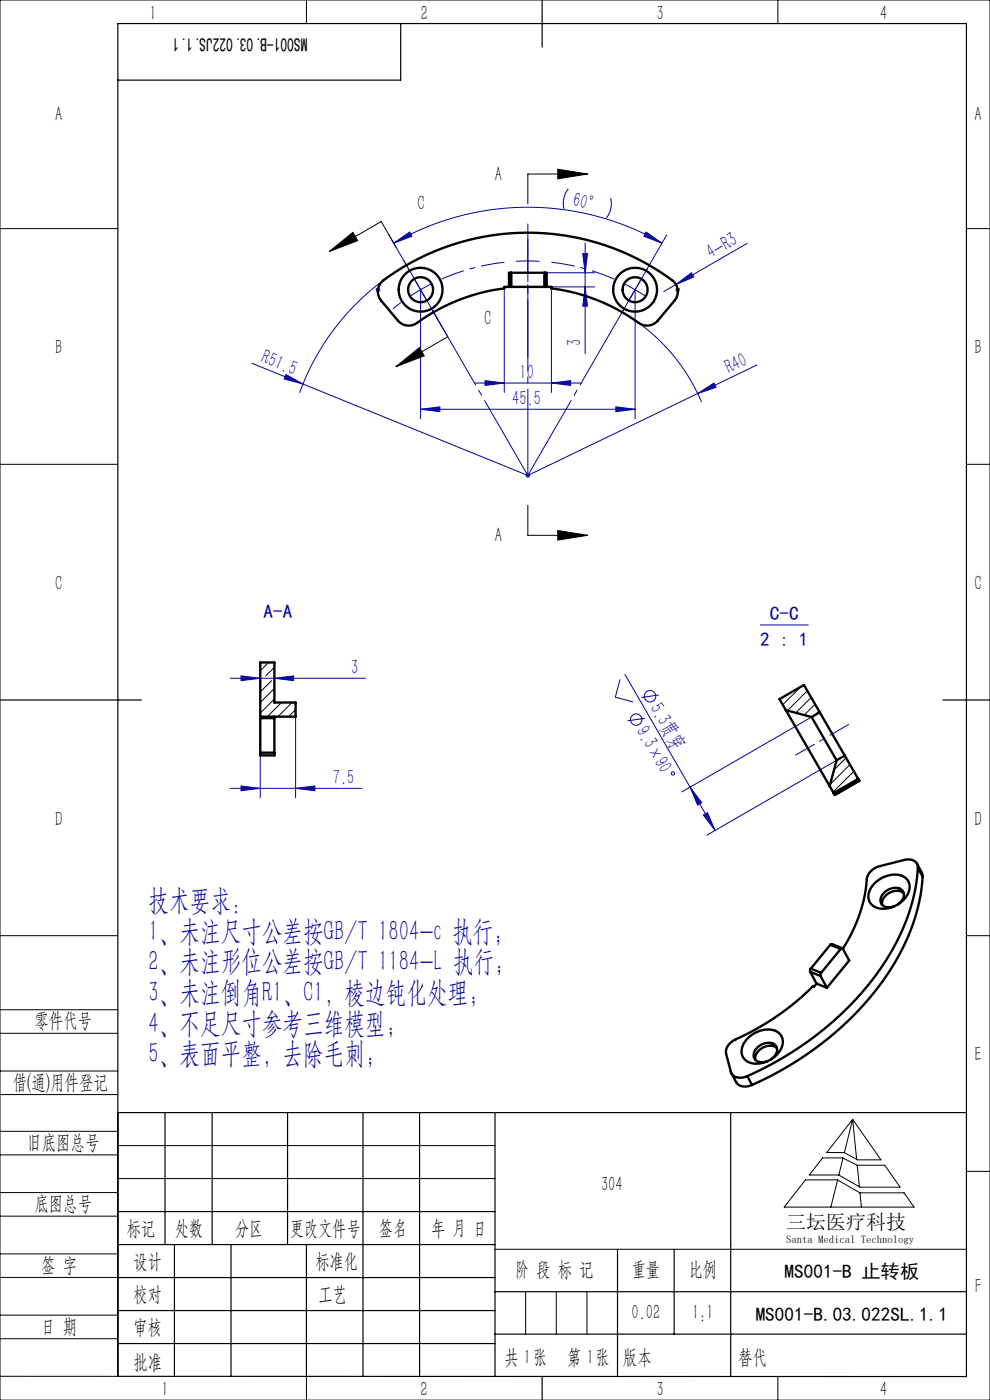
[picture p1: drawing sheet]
<svg xmlns="http://www.w3.org/2000/svg" width="210mm" height="297mm" viewBox="0 0 210 297" stroke-linecap="round" stroke-linejoin="round" font-family="sans-serif">
<g fill="none" stroke="#0000a0" stroke-width=".21">
<path d="M81.4 59.4a51.5 51.5 0 0 0-17.9 23.9M82.5 49.9l10.3 17.8M83.5 51.6l3.4-2.4 .5 .9zM83.5 51.6a56.9 56.9 0 0 1 56.9 0M116 57.9h10.1M120.6 40.1a4.8 4.8 0 0 0-1 4.2M123.6 53.8h1l-.5 4.1zM124.1 51.5v23.5M129.5 42a4.8 4.8 0 0 1-.9 4.3M137.1 49.2l3.3 2.4-3.8-1.5zM141.4 49.9l-9.3 16M158.5 51.6l-15.1 8.8"/>
<path d="M53.4 77.1l10.9 4.4M60.7 79.5l3.6 2-4-1.1zM79.7 61.5h1M79.8 61.1l.7 .8M80.2 61v1M80.5 61.1l-.7 .8M89.2 61.5l-2.1 1.3M89.2 61.5v27.3M91.4 60.3l-2.2 1.2M107 61.2v22.1M117 61.2v22.1M117 60.9h9.1"/>
<path d="M124.1 60.9l.5 4h-1zM134.7 61.5v27.3M135.5 68.5a40 40 0 0 1 13.3 16.8M143.3 61.5h1M143.4 60.4l3.3-2.5 .5 .9zM143.4 60.4l-2.6 1.5M143.4 61.1l.7 .8M143.8 61v1M144.1 61.1l-.7 .8M160.5 77.4l-48.5 23.5-47.7-19.4M89.2 86.8l4.1-.5v1zM89.2 86.8h45.5"/>
<path d="M100.6 81.3h22.7M102.9 80.8l4.1 .5-4.1 .5zM117 81.3l4-.5v1zM130.6 86.3l4.1 .5-4.1 .5zM148 83.5l3.4-2.2 .5 .9zM111.5 100.9h1M111.6 100.5l.7 .7M112 100.4v1M112.3 100.5l-.7 .7M161.3 132.6h10.2M48.9 143.9h28.6M51.1 143.4l4.1 .5-4.1 .5z"/>
<path d="M55.2 159.7v9.5M58.2 143.9l4.1-.5v1zM62.7 152v17.2M131.5 144.1l-1 3.8 3.8 1M132.6 143.1l19.1 33.1M136.8 152.4l-3.7 .5M139.7 147.4l-3.7 .6M172.2 152.1l-27.6 15.9M48.9 167.2h27.8M51.1 166.7l4.1 .5-4.1 .6zM62.7 167.2l4.1-.5v1.1zM146.4 167l2.5 3.3-.9 .5z"/>
<path d="M149.2 172.9l.9-.5 1.6 3.8zM177.5 161.3l-27.6 15.9"/>
<circle cx="135" cy="152.6" r="1.21"/>
<circle cx="137.9" cy="147.7" r="1.21"/>
<circle cx="142.8" cy="164.1" r=".35"/>
</g>
<g fill="none" stroke="#000" stroke-width=".21">
<path d="M0 0h210v297h-210zM65 0v5M165 0v5M118.3 35.9l6.4 1-6.4 1zM124.7 36.9h-12.7v6.4M0 48.5h25M69.9 53.3l5-4 1 1.8zM84 52.5l-3.1-5.5-11 6.3M205 48.5h5M84 77.8l5-4.1 1 1.8zM91.8 65.9l3.2 5.5-11 6.4M0 98.5h25"/>
<path d="M205 98.5h5M112 107.2v6.4h12.7M118.3 112.5l6.4 1.1-6.4 1zM0 198.5h25M205 198.5h5M0 214.2h25M0 219.2h25M0 232.2h25M0 227.2h25M0 240h25M25 236v56h-25M180.9 237.5l6 8.6h-5l-2.9-1.6h-3.6z"/>
<path d="M180.9 237.5l-1.8 7M180.9 237.5l.8 8.5M0 245h25M0 258h25M0 253h25M25 243h80M25 250h80M170.9 250.3h6.7l4.8 2.8h9.4l2.1 3h-27.5zM174.5 245.6h4.3l3 1.6h5.9l3.2 4.7h-8.5l-4.5-2.6h-6.2zM177.7 250.3l-1.5 5.8M178.8 245.7l-.9 3.6M181.8 247.2l.5 4.6"/>
<path d="M182.4 253.1l.3 3M205 248.5h5M0 271h25M0 266h25M0 279h25M105 265h100M111.5 274v9M118 274v9M124.5 274v9M0 284h25M65 292v5M153.7 292h.1"/>
<path d="M165 292v5"/>
</g>
<path d="M112 55.4h-2.5M112 55.4h2.5M85 64.2l-1.7 1.3M134.7 61.5l-2.2-1.2M134.7 61.5l2.1 1.3M138.9 64.2l.1 .1" fill="none" stroke="#0000a0" stroke-width=".21" stroke-dasharray="30.5 1.3 1.3 1.3" stroke-linecap="butt"/>
<path d="M107 55.6a45.5 45.5 0 0 0-13.3 3.6M130.3 59.2a45.5 45.5 0 0 0-13.3-3.6" fill="none" stroke="#0000a0" stroke-width=".21" stroke-dasharray="30.5 1.3 1.3 1.3" stroke-dashoffset="25.5" stroke-linecap="butt"/>
<path d="M86.7 57.1l-1.1-1.8M112 55.4v-2.5M112 55.4v2.5M112 52.9v-2.2M137.2 57.1l.1-.1M134.7 61.5l1.3-2.2M134.7 61.5l-1.2 2.1" fill="none" stroke="#0000a0" stroke-width=".21" stroke-dasharray="30.5 1.3 1.3 1.3"/>
<path d="M91.7 65.8l20.3 35.1M112 60.4v40.5M132.2 65.8l-20.2 35.1" fill="none" stroke="#0000a0" stroke-width=".21" stroke-dasharray="30.5 1.3 1.3 1.3" stroke-dashoffset="12.1"/>
<path d="M112 75.8v-28.3" fill="none" stroke="#0000a0" stroke-width=".21" stroke-dasharray="30.5 1.3 1.3 1.3" stroke-dashoffset="18.2"/>
<path d="M168.8 160.2l11.2-6.5" fill="none" stroke="#0000a0" stroke-width=".21" stroke-dasharray="30.5 1.3 1.3 1.3" stroke-dashoffset="25.9"/>
<g fill="none" stroke="#000" stroke-width=".25">
<path d="M85 5v12h-60M115 0v10M0 148.5h30M200 148.5h10M25 236h180M35 236v28M45 236v28M61 236v28M77 236v56M89 236v56M105 236v56M155 236v56"/>
<path d="M25 257h80M25 264h80M25 271h80M25 278h80M37 264v28M49 264v28M65 264v28M105 274h100M131 265v27M143 265v18M25 292h180v-287h-180v287M25 285h80"/>
<path d="M105 283h100M115 292v5"/>
</g>
<g fill="#000">
<path d="M118.3 35.9l6.4 1-6.4 1zM118.3 112.5l6.4 1.1-6.4 1z"/>
<path d="M69.9 53.3l5-4 1 1.8zM84 77.8l5-4.1 1 1.8z"/>
</g>
<g fill="#0000a0">
<path d="M60.7 79.5l3.6 2-4-1.1z"/>
<path d="M148 83.5l3.4-2.2 .5 .9z"/>
<path d="M143.4 60.4l3.3-2.5 .5 .9z"/>
<path d="M137.1 49.2l3.3 2.4-3.8-1.5zM83.5 51.6l3.4-2.4 .5 .9z"/>
<path d="M89.2 86.8l4.1-.5v1zM130.6 86.3l4.1 .5-4.1 .5z"/>
<path d="M51.1 166.7l4.1 .5-4.1 .6zM62.7 167.2l4.1-.5v1.1z"/>
<path d="M58.2 143.9l4.1-.5v1zM51.1 143.4l4.1 .5-4.1 .5z"/>
<path d="M123.6 53.8h1l-.5 4.1zM124.1 60.9l.5 4h-1z"/>
<path d="M146.4 167l2.5 3.3-.9 .5zM149.2 172.9l.9-.5 1.6 3.8z"/>
<path d="M102.9 80.8l4.1 .5-4.1 .5zM117 81.3l4-.5v1z"/>
</g>
<g fill="none" stroke="#000" stroke-width=".5">
<path d="M108.5 57.9h-.5v3M108.5 57.9v3M108.5 57.9h7M115.5 57.9h.5v3M115.5 57.9v3M108 60.9h.5M108 60.9h-1v.3a41.4 41.4 0 0 0-19.1 7.6 3 3 0 0 1-3.5-.8l-3.5-4.2a3 3 0 0 1 .5-4.4 51.3 51.3 0 0 1 61.7 .5 3 3 0 0 1 0 3.9l-3.6 4.2a3 3 0 0 1-4 .5 40 40 0 0 0-18.5-7.3v-.3h-1M108.5 60.9h7M115.5 60.9h.5M55.2 152.3v7.4M55.2 159.7v.5h3v-.5M55.2 152h7.5v-3h-4.5v-8.5h-3v11.8"/>
<path d="M55.2 152.3h3M55.2 159.7h3M58.2 152.3v7.4M58.2 152v.3M166.7 150.6l9.3 16.2M166.7 150.6l5.5 1.5M166.7 150.6l-1.4-2.3 5.2-3 3.4 5.8M172.2 152.1l5.3 9.2M173.9 151.1l5.3 9.2M173.9 151.1l-1.7 1M176 166.8l.8 1.4M176.8 168.2l.3 .4"/>
<path d="M177.1 168.6h.1M177.5 161.3l-1.5 5.5M179.2 160.3l-1.7 1M179.2 160.3l2.8 4.9M182 165.2l.3 .4M182 165.2l-5.2 3M182.3 165.6h.1M182.3 165.6l-5.2 3M185.7 187.3a5.2 5.2 0 0 1 6.5-1 3 3 0 0 1-.3 4.3 5.6 5.6 0 0 1-6.5 1.7 2.83 2.83 0 0 1-.3-4.4zM190.5 191.9a1.93 1.93 0 0 0 .5-3.3 3.1 3.1 0 0 0-4.2 2.6 1.99 1.99 0 0 0 3 1M191.7 189.5a2.99 2.99 0 0 0-4.6 2.5M194.5 183.2l1.1 2 .1 .8"/>
<path d="M194.7 184.1a2 2 0 0 0-2.9-1.7l-5.2 1.3a3.6 3.6 0 0 0-2.7 2.8 31.9 31.9 0 0 1-5.1 14.8M194.7 184.1a44.3 44.3 0 0 1-11.1 25.6 70 70 0 0 1-25.1 18.6M194.7 184.1l1 1.9M195.7 186a44.3 44.3 0 0 1-11.1 25.6 70 70 0 0 1-25.1 18.6M171.9 206.2l2.2 .9M171.9 206.2l1.3 2.5M172 205.5l-.1 .7M172 205.5l2.2 .9M173.2 208.7l-.6 .7-.2-.1a57.3 57.3 0 0 1-16.9 11.5 2.79 2.79 0 0 0-1.5 2.8l1 3.8a2.38 2.38 0 0 0 3.5 .9M173.2 208.7l2.2 .9M174.1 207.1l1.3 2.5M174.2 206.4l-.1 .7"/>
<path d="M176.1 200.4l.3-.1 2.3 .9M176.1 200.4l2.2 .9M176.1 200.4l-4.1 5.1M178.3 201.3l.4-.1 1.4 2.6-4.7 5.8M178.3 201.3l-4.1 5.1M155.2 227.7l1 1.9a2.51 2.51 0 0 0 3.3 .6M158.5 228.3l1 1.9M158.8 220.1a5.2 5.2 0 0 1 6.5-.9 3 3 0 0 1-.3 4.3 5.6 5.6 0 0 1-6.5 1.7 2.83 2.83 0 0 1-.3-4.5zM163.6 224.7a1.93 1.93 0 0 0 .5-3.2 3.1 3.1 0 0 0-4.2 2.5 1.99 1.99 0 0 0 3 1.1M164.8 222.4a2.99 2.99 0 0 0-4.6 2.4"/>
<circle cx="89.2" cy="61.5" r="4.7"/>
<circle cx="89.2" cy="61.5" r="2.65"/>
<circle cx="134.7" cy="61.5" r="2.65"/>
<circle cx="134.7" cy="61.5" r="4.6"/>
</g>
<g fill="none" stroke="#000" stroke-width=".21">
<path d="M55.4 144.4l-.2 .2M57 140.5l-1.8 1.8M57.6 144.4l-2.4 2.4M58.2 141.6l-1.8 1.8M58.2 146l-3 3M58.2 148.3l-3 3M59.7 149l-3 3M62 149l-3 3M62.7 150.5l-1.5 1.5M169.8 145.7l-3.8 3.8M171.3 146.5l-4.2 4.2M172.1 148l-3.3 3.2"/>
<path d="M172.9 149.4l-2.3 2.3M173.7 150.8l-.9 1M179.5 160.8l-2.6 2.5M180.3 162.2l-4.2 4.2M181.1 163.6l-4.4 4.4M181.9 165l-.5 .6"/>
</g>
<g font-size="6.3" fill="#0000a0">
<text x="31.5" y="193">技术要求：</text>
<text x="31.5" y="199.5">1、未注尺寸公差按GB/T 1804-c 执行；</text>
<text x="31.5" y="206">2、未注形位公差按GB/T 1184-L 执行；</text>
<text x="31.5" y="212.5">3、未注倒角R1、C1，棱边钝化处理；</text>
<text x="31.5" y="219.1">4、不足尺寸参考三维模型；</text>
<text x="31.5" y="225.6">5、表面平整，去除毛刺;</text>
</g>
<g font-size="4.4" fill="#010000">
<text x="31.7" y="4.1">1</text>
<text x="89.2" y="4.1">2</text>
<text x="139.2" y="4.1">3</text>
<text x="186.7" y="4.1">4</text>
<text x="156.6" y="289.5">替代</text>
</g>
<g font-size="4.4">
<text x="11.7" y="25.7">A</text>
<text x="206.7" y="25.7">A</text>
<text x="105" y="38.3">A</text>
<text x="88.6" y="44.5">C</text>
<text x="102.7" y="68.9">C</text>
<text x="11.7" y="75.2">B</text>
<text x="206.7" y="75.2">B</text>
<text x="105" y="115">A</text>
<text x="11.7" y="125.2">C</text>
<text x="206.7" y="125.2">C</text>
<text x="11.7" y="175.2">D</text>
<text x="206.7" y="175.2">D</text>
<text x="7.3" y="217.9">零件代号</text>
<text x="206.7" y="225.2">E</text>
<text x="2.7" y="231">借(通)用件登记</text>
<text x="5.8" y="243.7">旧底图总号</text>
<text x="7.3" y="256.8">底图总号</text>
<text x="127.5" y="252.6">304</text>
<text x="26.9" y="261.9">标记</text>
<text x="37.1" y="261.9">处数</text>
<text x="49.9" y="261.9">分区</text>
<text x="61.5" y="261.9">更改文件号</text>
<text x="80.4" y="261.9">签名</text>
<text x="91.5" y="261.9">年 月 日</text>
<text x="8.7" y="269.8">签 字</text>
<text x="28.3" y="268.9">设计</text>
<text x="66.9" y="268.9">标准化</text>
<text x="109.3" y="270.8">阶 段 标 记</text>
<text x="134" y="270.8">重量</text>
<text x="146.1" y="270.8">比例</text>
<text x="206.8" y="274.2">F</text>
<text x="28.3" y="276">校对</text>
<text x="67.6" y="276">工艺</text>
<text x="134" y="279.8">0.02</text>
<text x="146.8" y="279.8">1:1</text>
<text x="8.7" y="282.9">日 期</text>
<text x="28.4" y="283">审核</text>
<text x="28.3" y="290.4">批准</text>
<text x="107" y="289.5">共 张</text>
<text x="111.1" y="289.5">1</text>
<text x="120.3" y="289.5">第 张</text>
<text x="124.5" y="289.5">1</text>
<text x="132.1" y="289.5">版本</text>
<text x="34.2" y="296.2">1</text>
<text x="89.2" y="296.2">2</text>
<text x="139.2" y="296.2">3</text>
<text x="186.7" y="296.2">4</text>
</g>
<g font-size="4.4" fill="#0000a0">
<text x="121.3" y="43.8" transform="rotate(12 121.3 43.8)">60°</text>
<text x="150.9" y="55" transform="rotate(-30 150.9 55)">4-R3</text>
<text x="55.2" y="76.8" transform="rotate(22 55.2 76.8)">R51.5</text>
<text x="123.2" y="73.5" transform="rotate(-90 123.2 73.5)">3</text>
<text x="110.2" y="80.4">10</text>
<text x="154.6" y="79.3" transform="rotate(-26 154.6 79.3)">R40</text>
<text x="108.7" y="86">45.5</text>
<text x="74.5" y="143">3</text>
<text x="134.8" y="155" transform="rotate(60 134.8 155)">9.3×90</text>
<text x="137.8" y="150.1" transform="rotate(60 137.8 150.1)">5.3贯穿</text>
<text x="70.6" y="166.4">7.5</text>
</g>
<text font-size="4.2" x="166.8" y="260.7">三坛医疗科技</text>
<g font-size="4.1">
<text x="65.2" y="8.2" transform="rotate(-180 65.2 8.2)">MS001-B.03.022JS.1.1</text>
<text x="166.4" y="271.1">MS001-B 止转板</text>
<text x="160.3" y="280.2">MS001-B.03.022SL.1.1</text>
</g>
<g font-size="4.1" fill="#0000a0">
<text x="55.9" y="131.1">A-A</text>
<text x="163.3" y="131.4">C-C</text>
<text x="161.3" y="137.1">2 : 1</text>
</g>
<text font-size="2.3" x="166.8" y="263.6">Santa Medical Technology</text>
</svg>
